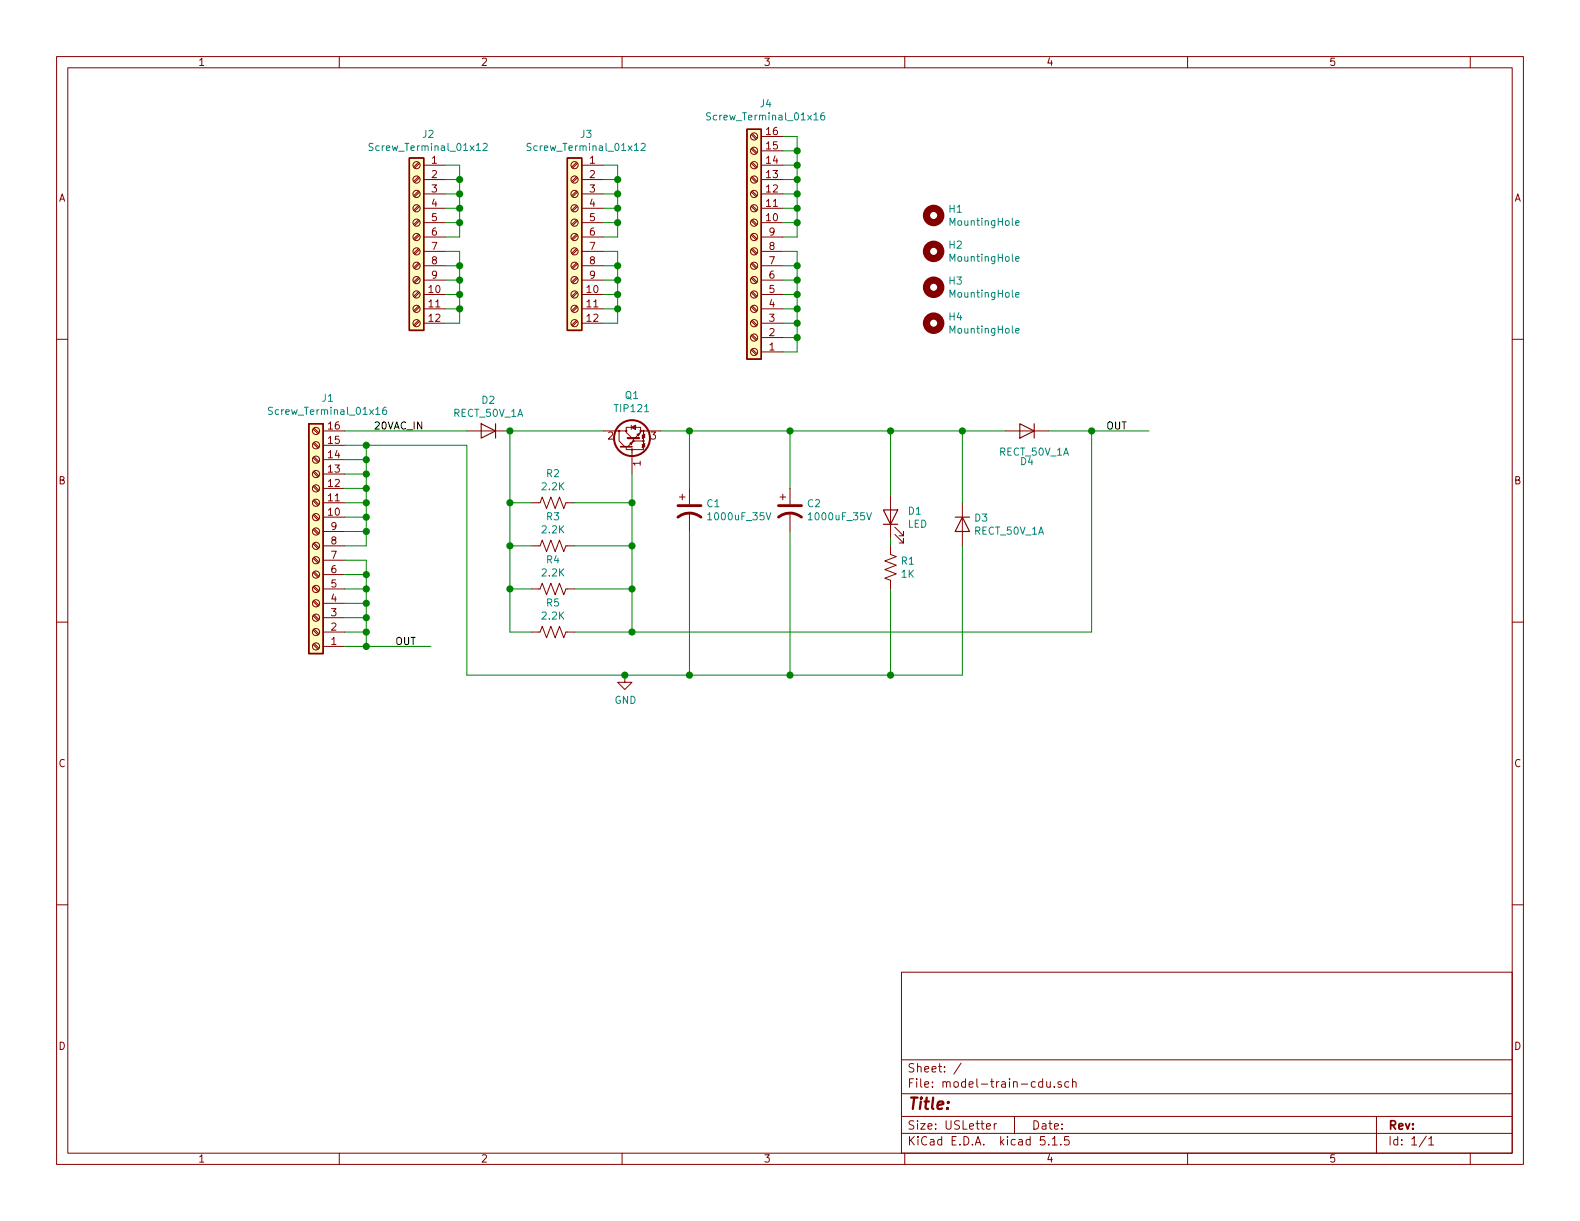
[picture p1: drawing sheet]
EESchema Schematic File Version 4
LIBS:model-train-cdu-cache
EELAYER 30 0
EELAYER END
$Descr USLetter 11000 8500
encoding utf-8
Sheet 1 1
Title ""
Date ""
Rev ""
Comp ""
Comment1 ""
Comment2 ""
Comment3 ""
Comment4 ""
$EndDescr
$Comp
L bec-diode:RECT_50V_1A D3
U 1 1
P 6700 3650
F 0 "D3" V 6654 3729 50  0000 L CNN
F 1 "RECT_50V_1A" V 6745 3729 50  0000 L CNN
F 2 "Diode_SMD:D_SMA" H 6700 3475 50  0001 C CNN
F 3 "https://www.diodes.com/assets/Datasheets/ds16008.pdf" H 6700 3650 50  0001 C CNN
F 4 "Diodes Inc" H 6714 3394 50  0001 C CNN "Manufacturer"
F 5 "US1M-13-F" H 6722 3310 50  0001 C CNN "MPN"
	1    6700 3650
	0    1    1    0   
$EndComp
$Comp
L bec-diode:RECT_50V_1A D4
U 1 1
P 7150 3000
F 0 "D4" H 7150 3216 50  0000 C CNN
F 1 "RECT_50V_1A" H 7100 3150 50  0000 C CNN
F 2 "Diode_SMD:D_SMA" H 7150 2825 50  0001 C CNN
F 3 "https://www.diodes.com/assets/Datasheets/ds16008.pdf" H 7150 3000 50  0001 C CNN
F 4 "Diodes Inc" H 7164 2744 50  0001 C CNN "Manufacturer"
F 5 "US1M-13-F" H 7172 2660 50  0001 C CNN "MPN"
	1    7150 3000
	-1   0    0    1   
$EndComp
$Comp
L Device:R_US R1
U 1 1
P 6200 3950
F 0 "R1" H 6268 3996 50  0000 L CNN
F 1 "1K" H 6268 3905 50  0000 L CNN
F 2 "Resistor_SMD:R_1206_3216Metric" V 6240 3940 50  0001 C CNN
F 3 "~" H 6200 3950 50  0001 C CNN
	1    6200 3950
	1    0    0    -1  
$EndComp
$Comp
L Device:R_US R2
U 1 1
P 3850 3500
F 0 "R2" V 3645 3500 50  0000 C CNN
F 1 "2.2K" V 3736 3500 50  0000 C CNN
F 2 "Resistor_SMD:R_1206_3216Metric" V 3890 3490 50  0001 C CNN
F 3 "~" H 3850 3500 50  0001 C CNN
	1    3850 3500
	0    1    1    0   
$EndComp
$Comp
L Device:R_US R3
U 1 1
P 3850 3800
F 0 "R3" V 3645 3800 50  0000 C CNN
F 1 "2.2K" V 3736 3800 50  0000 C CNN
F 2 "Resistor_SMD:R_1206_3216Metric" V 3890 3790 50  0001 C CNN
F 3 "~" H 3850 3800 50  0001 C CNN
	1    3850 3800
	0    1    1    0   
$EndComp
$Comp
L Device:R_US R4
U 1 1
P 3850 4100
F 0 "R4" V 3645 4100 50  0000 C CNN
F 1 "2.2K" V 3736 4100 50  0000 C CNN
F 2 "Resistor_SMD:R_1206_3216Metric" V 3890 4090 50  0001 C CNN
F 3 "~" H 3850 4100 50  0001 C CNN
	1    3850 4100
	0    1    1    0   
$EndComp
$Comp
L Device:R_US R5
U 1 1
P 3850 4400
F 0 "R5" V 3645 4400 50  0000 C CNN
F 1 "2.2K" V 3736 4400 50  0000 C CNN
F 2 "Resistor_SMD:R_1206_3216Metric" V 3890 4390 50  0001 C CNN
F 3 "~" H 3850 4400 50  0001 C CNN
	1    3850 4400
	0    1    1    0   
$EndComp
$Comp
L Connector:Screw_Terminal_01x16 J1
U 1 1
P 2200 3800
F 0 "J1" H 2118 2775 50  0000 C CNN
F 1 "Screw_Terminal_01x16" H 2118 2866 50  0000 C CNN
F 2 "TerminalBlock_Phoenix:TerminalBlock_Phoenix_PT-1,5-16-5.0-H_1x16_P5.00mm_Horizontal" H 2200 3800 50  0001 C CNN
F 3 "~" H 2200 3800 50  0001 C CNN
	1    2200 3800
	-1   0    0    1   
$EndComp
$Comp
L Device:CP1 C1
U 1 1
P 4800 3550
F 0 "C1" H 4915 3596 50  0000 L CNN
F 1 "1000uF_35V" H 4915 3505 50  0000 L CNN
F 2 "Capacitor_THT:CP_Radial_D10.0mm_P5.00mm" H 4800 3550 50  0001 C CNN
F 3 "https://www.mouser.com/datasheet/2/315/ABA0000C1255-1128316.pdf" H 4800 3550 50  0001 C CNN
F 4 "EEU-FS1V102LB" H 4800 3550 50  0001 C CNN "MPN"
	1    4800 3550
	1    0    0    -1  
$EndComp
$Comp
L Device:CP1 C2
U 1 1
P 5500 3550
F 0 "C2" H 5615 3596 50  0000 L CNN
F 1 "1000uF_35V" H 5615 3505 50  0000 L CNN
F 2 "Capacitor_THT:CP_Radial_D10.0mm_P5.00mm" H 5500 3550 50  0001 C CNN
F 3 "https://www.mouser.com/datasheet/2/315/ABA0000C1255-1128316.pdf" H 5500 3550 50  0001 C CNN
F 4 "EEU-FS1V102LB" H 5500 3550 50  0001 C CNN "MPN"
	1    5500 3550
	1    0    0    -1  
$EndComp
$Comp
L Transistor_BJT:TIP121 Q1
U 1 1
P 4400 3100
F 0 "Q1" V 4744 3100 50  0000 C CNN
F 1 "TIP121" V 4653 3100 50  0000 C CNN
F 2 "Package_TO_SOT_THT:TO-220-3_Horizontal_TabDown" H 4600 3025 50  0001 L CIN
F 3 "http://www.fairchildsemi.com/ds/TI/TIP120.pdf" H 4400 3100 50  0001 L CNN
	1    4400 3100
	0    -1   -1   0   
$EndComp
$Comp
L Device:LED D1
U 1 1
P 6200 3600
F 0 "D1" V 6239 3483 50  0000 R CNN
F 1 "LED" V 6148 3483 50  0000 R CNN
F 2 "digikey-footprints:LED_3mm_Radial" H 6200 3600 50  0001 C CNN
F 3 "~" H 6200 3600 50  0001 C CNN
	1    6200 3600
	0    -1   -1   0   
$EndComp
Wire Wire Line
	5500 3400 5500 3000
Wire Wire Line
	5500 3000 4800 3000
Wire Wire Line
	4800 3400 4800 3000
Connection ~ 4800 3000
Wire Wire Line
	4800 3000 4600 3000
Wire Wire Line
	7000 3000 6700 3000
Connection ~ 5500 3000
Wire Wire Line
	6200 3450 6200 3000
Connection ~ 6200 3000
Wire Wire Line
	6200 3000 5500 3000
Wire Wire Line
	6700 3500 6700 3000
Connection ~ 6700 3000
Wire Wire Line
	6700 3000 6200 3000
Wire Wire Line
	6200 3800 6200 3750
Wire Wire Line
	3550 3000 4200 3000
$Comp
L bec-diode:RECT_50V_1A D2
U 1 1
P 3400 3000
F 0 "D2" H 3400 3216 50  0000 C CNN
F 1 "RECT_50V_1A" H 3400 3125 50  0000 C CNN
F 2 "Diode_SMD:D_SMA" H 3400 2825 50  0001 C CNN
F 3 "https://www.diodes.com/assets/Datasheets/ds16008.pdf" H 3400 3000 50  0001 C CNN
F 4 "Diodes Inc" H 3414 2744 50  0001 C CNN "Manufacturer"
F 5 "US1M-13-F" H 3422 2660 50  0001 C CNN "MPN"
	1    3400 3000
	-1   0    0    -1  
$EndComp
Wire Wire Line
	4000 3500 4400 3500
Wire Wire Line
	4400 3500 4400 3300
Wire Wire Line
	3700 3500 3550 3500
Wire Wire Line
	3550 3500 3550 3000
Connection ~ 3550 3000
Wire Wire Line
	3700 3800 3550 3800
Wire Wire Line
	3550 3800 3550 3500
Connection ~ 3550 3500
Wire Wire Line
	4000 3800 4400 3800
Wire Wire Line
	4400 3800 4400 3500
Connection ~ 4400 3500
Wire Wire Line
	3700 4100 3550 4100
Connection ~ 3550 3800
Wire Wire Line
	4000 4100 4400 4100
Connection ~ 4400 3800
Wire Wire Line
	4000 4400 4400 4400
Wire Wire Line
	4400 3800 4400 4100
Connection ~ 4400 4100
Wire Wire Line
	4400 4100 4400 4400
Wire Wire Line
	3700 4400 3550 4400
Wire Wire Line
	3550 3800 3550 4100
Connection ~ 3550 4100
Wire Wire Line
	3550 4100 3550 4400
Wire Wire Line
	4800 3700 4800 4700
Wire Wire Line
	4800 4700 5500 4700
Wire Wire Line
	4400 4400 7600 4400
Wire Wire Line
	7600 4400 7600 3000
Connection ~ 4400 4400
Wire Wire Line
	5500 3700 5500 4700
Connection ~ 5500 4700
Wire Wire Line
	5500 4700 6200 4700
Wire Wire Line
	6200 4100 6200 4700
Connection ~ 6200 4700
Wire Wire Line
	6200 4700 6700 4700
Wire Wire Line
	6700 3800 6700 4700
Wire Wire Line
	7300 3000 7600 3000
Wire Wire Line
	7600 3000 8000 3000
Connection ~ 7600 3000
Wire Wire Line
	4800 4700 4350 4700
Connection ~ 4800 4700
Wire Wire Line
	2400 3000 3250 3000
Wire Wire Line
	2400 3100 2550 3100
Wire Wire Line
	3250 3100 3250 4700
Text Label 7700 3000 0    50   ~ 0
OUT
Text Label 2600 3000 0    50   ~ 0
20VAC_IN
$Comp
L power:GND #PWR0101
U 1 1
P 4350 4700
F 0 "#PWR0101" H 4350 4450 50  0001 C CNN
F 1 "GND" H 4355 4527 50  0000 C CNN
F 2 "" H 4350 4700 50  0001 C CNN
F 3 "" H 4350 4700 50  0001 C CNN
	1    4350 4700
	1    0    0    -1  
$EndComp
Connection ~ 4350 4700
Wire Wire Line
	4350 4700 3250 4700
Wire Wire Line
	2550 3100 2550 3200
Wire Wire Line
	2550 3700 2400 3700
Connection ~ 2550 3100
Wire Wire Line
	2550 3100 3250 3100
Wire Wire Line
	2400 3600 2550 3600
Connection ~ 2550 3600
Wire Wire Line
	2550 3600 2550 3700
Wire Wire Line
	2550 3500 2400 3500
Connection ~ 2550 3500
Wire Wire Line
	2550 3500 2550 3600
Wire Wire Line
	2400 3400 2550 3400
Connection ~ 2550 3400
Wire Wire Line
	2550 3400 2550 3500
Wire Wire Line
	2550 3300 2400 3300
Connection ~ 2550 3300
Wire Wire Line
	2550 3300 2550 3400
Wire Wire Line
	2400 3200 2550 3200
Connection ~ 2550 3200
Wire Wire Line
	2550 3200 2550 3300
Wire Wire Line
	2550 3700 2550 3800
Wire Wire Line
	2550 3800 2400 3800
Connection ~ 2550 3700
Wire Wire Line
	2400 3900 2550 3900
Wire Wire Line
	2550 3900 2550 4000
Wire Wire Line
	2550 4500 2400 4500
Wire Wire Line
	2400 4400 2550 4400
Connection ~ 2550 4400
Wire Wire Line
	2550 4400 2550 4500
Wire Wire Line
	2550 4300 2400 4300
Connection ~ 2550 4300
Wire Wire Line
	2550 4300 2550 4400
Wire Wire Line
	2400 4200 2550 4200
Connection ~ 2550 4200
Wire Wire Line
	2550 4200 2550 4300
Wire Wire Line
	2400 4100 2550 4100
Connection ~ 2550 4100
Wire Wire Line
	2550 4100 2550 4200
Wire Wire Line
	2400 4000 2550 4000
Connection ~ 2550 4000
Wire Wire Line
	2550 4000 2550 4100
Wire Wire Line
	2550 4500 3000 4500
Connection ~ 2550 4500
Text Label 2750 4500 0    50   ~ 0
OUT
$Comp
L Connector:Screw_Terminal_01x16 J4
U 1 1
P 5250 1750
F 0 "J4" H 5168 725 50  0000 C CNN
F 1 "Screw_Terminal_01x16" H 5168 816 50  0000 C CNN
F 2 "TerminalBlock_Phoenix:TerminalBlock_Phoenix_PT-1,5-16-5.0-H_1x16_P5.00mm_Horizontal" H 5250 1750 50  0001 C CNN
F 3 "~" H 5250 1750 50  0001 C CNN
	1    5250 1750
	-1   0    0    1   
$EndComp
Wire Wire Line
	3100 1750 3200 1750
Wire Wire Line
	3200 1750 3200 1850
Wire Wire Line
	3100 2250 3200 2250
Wire Wire Line
	3100 2150 3200 2150
Connection ~ 3200 2150
Wire Wire Line
	3200 2150 3200 2250
Wire Wire Line
	3100 2050 3200 2050
Connection ~ 3200 2050
Wire Wire Line
	3200 2050 3200 2150
Wire Wire Line
	3100 1950 3200 1950
Connection ~ 3200 1950
Wire Wire Line
	3200 1950 3200 2050
Wire Wire Line
	3100 1850 3200 1850
Connection ~ 3200 1850
Wire Wire Line
	3200 1850 3200 1950
Wire Wire Line
	3200 1650 3100 1650
Wire Wire Line
	3100 1550 3200 1550
Connection ~ 3200 1550
Wire Wire Line
	3200 1550 3200 1650
Wire Wire Line
	3100 1450 3200 1450
Connection ~ 3200 1450
Wire Wire Line
	3200 1450 3200 1550
Wire Wire Line
	3100 1350 3200 1350
Connection ~ 3200 1350
Wire Wire Line
	3200 1350 3200 1450
Wire Wire Line
	3100 1250 3200 1250
Connection ~ 3200 1250
Wire Wire Line
	3200 1250 3200 1350
Wire Wire Line
	3100 1150 3200 1150
Wire Wire Line
	3200 1150 3200 1250
Wire Wire Line
	5450 950  5550 950 
Wire Wire Line
	5550 950  5550 1050
Wire Wire Line
	5550 1650 5450 1650
Wire Wire Line
	5450 1550 5550 1550
Connection ~ 5550 1550
Wire Wire Line
	5550 1550 5550 1650
Wire Wire Line
	5450 1450 5550 1450
Connection ~ 5550 1450
Wire Wire Line
	5550 1450 5550 1550
Wire Wire Line
	5450 1350 5550 1350
Connection ~ 5550 1350
Wire Wire Line
	5550 1350 5550 1450
Wire Wire Line
	5450 1250 5550 1250
Connection ~ 5550 1250
Wire Wire Line
	5550 1250 5550 1350
Wire Wire Line
	5450 1150 5550 1150
Connection ~ 5550 1150
Wire Wire Line
	5550 1150 5550 1250
Wire Wire Line
	5450 1050 5550 1050
Connection ~ 5550 1050
Wire Wire Line
	5550 1050 5550 1150
Wire Wire Line
	5450 1750 5550 1750
Wire Wire Line
	5550 1750 5550 1850
Wire Wire Line
	5550 2450 5450 2450
Wire Wire Line
	5450 2350 5550 2350
Connection ~ 5550 2350
Wire Wire Line
	5550 2350 5550 2450
Wire Wire Line
	5450 2250 5550 2250
Connection ~ 5550 2250
Wire Wire Line
	5550 2250 5550 2350
Wire Wire Line
	5450 2150 5550 2150
Connection ~ 5550 2150
Wire Wire Line
	5550 2150 5550 2250
Wire Wire Line
	5450 2050 5550 2050
Connection ~ 5550 2050
Wire Wire Line
	5550 2050 5550 2150
Wire Wire Line
	5450 1950 5550 1950
Connection ~ 5550 1950
Wire Wire Line
	5550 1950 5550 2050
Wire Wire Line
	5450 1850 5550 1850
Connection ~ 5550 1850
Wire Wire Line
	5550 1850 5550 1950
$Comp
L Connector:Screw_Terminal_01x12 J2
U 1 1
P 2900 1650
F 0 "J2" H 2818 2367 50  0000 C CNN
F 1 "Screw_Terminal_01x12" H 2818 2276 50  0000 C CNN
F 2 "TerminalBlock_Phoenix:TerminalBlock_Phoenix_PT-1,5-12-5.0-H_1x12_P5.00mm_Horizontal" H 2900 1650 50  0001 C CNN
F 3 "~" H 2900 1650 50  0001 C CNN
	1    2900 1650
	-1   0    0    -1  
$EndComp
Wire Wire Line
	4200 1750 4300 1750
Wire Wire Line
	4300 1750 4300 1850
Wire Wire Line
	4200 2250 4300 2250
Wire Wire Line
	4200 2150 4300 2150
Connection ~ 4300 2150
Wire Wire Line
	4300 2150 4300 2250
Wire Wire Line
	4200 2050 4300 2050
Connection ~ 4300 2050
Wire Wire Line
	4300 2050 4300 2150
Wire Wire Line
	4200 1950 4300 1950
Connection ~ 4300 1950
Wire Wire Line
	4300 1950 4300 2050
Wire Wire Line
	4200 1850 4300 1850
Connection ~ 4300 1850
Wire Wire Line
	4300 1850 4300 1950
Wire Wire Line
	4300 1650 4200 1650
Wire Wire Line
	4200 1550 4300 1550
Connection ~ 4300 1550
Wire Wire Line
	4300 1550 4300 1650
Wire Wire Line
	4200 1450 4300 1450
Connection ~ 4300 1450
Wire Wire Line
	4300 1450 4300 1550
Wire Wire Line
	4200 1350 4300 1350
Connection ~ 4300 1350
Wire Wire Line
	4300 1350 4300 1450
Wire Wire Line
	4200 1250 4300 1250
Connection ~ 4300 1250
Wire Wire Line
	4300 1250 4300 1350
Wire Wire Line
	4200 1150 4300 1150
Wire Wire Line
	4300 1150 4300 1250
$Comp
L Connector:Screw_Terminal_01x12 J3
U 1 1
P 4000 1650
F 0 "J3" H 3918 2367 50  0000 C CNN
F 1 "Screw_Terminal_01x12" H 3918 2276 50  0000 C CNN
F 2 "TerminalBlock_Phoenix:TerminalBlock_Phoenix_PT-1,5-12-5.0-H_1x12_P5.00mm_Horizontal" H 4000 1650 50  0001 C CNN
F 3 "~" H 4000 1650 50  0001 C CNN
	1    4000 1650
	-1   0    0    -1  
$EndComp
$Comp
L Mechanical:MountingHole H1
U 1 1
P 6500 1500
F 0 "H1" H 6600 1546 50  0000 L CNN
F 1 "MountingHole" H 6600 1455 50  0000 L CNN
F 2 "MountingHole:MountingHole_4.3mm_M4" H 6500 1500 50  0001 C CNN
F 3 "~" H 6500 1500 50  0001 C CNN
	1    6500 1500
	1    0    0    -1  
$EndComp
$Comp
L Mechanical:MountingHole H2
U 1 1
P 6500 1750
F 0 "H2" H 6600 1796 50  0000 L CNN
F 1 "MountingHole" H 6600 1705 50  0000 L CNN
F 2 "MountingHole:MountingHole_4.3mm_M4" H 6500 1750 50  0001 C CNN
F 3 "~" H 6500 1750 50  0001 C CNN
	1    6500 1750
	1    0    0    -1  
$EndComp
$Comp
L Mechanical:MountingHole H3
U 1 1
P 6500 2000
F 0 "H3" H 6600 2046 50  0000 L CNN
F 1 "MountingHole" H 6600 1955 50  0000 L CNN
F 2 "MountingHole:MountingHole_4.3mm_M4" H 6500 2000 50  0001 C CNN
F 3 "~" H 6500 2000 50  0001 C CNN
	1    6500 2000
	1    0    0    -1  
$EndComp
$Comp
L Mechanical:MountingHole H4
U 1 1
P 6500 2250
F 0 "H4" H 6600 2296 50  0000 L CNN
F 1 "MountingHole" H 6600 2205 50  0000 L CNN
F 2 "MountingHole:MountingHole_4.3mm_M4" H 6500 2250 50  0001 C CNN
F 3 "~" H 6500 2250 50  0001 C CNN
	1    6500 2250
	1    0    0    -1  
$EndComp
$EndSCHEMATC
